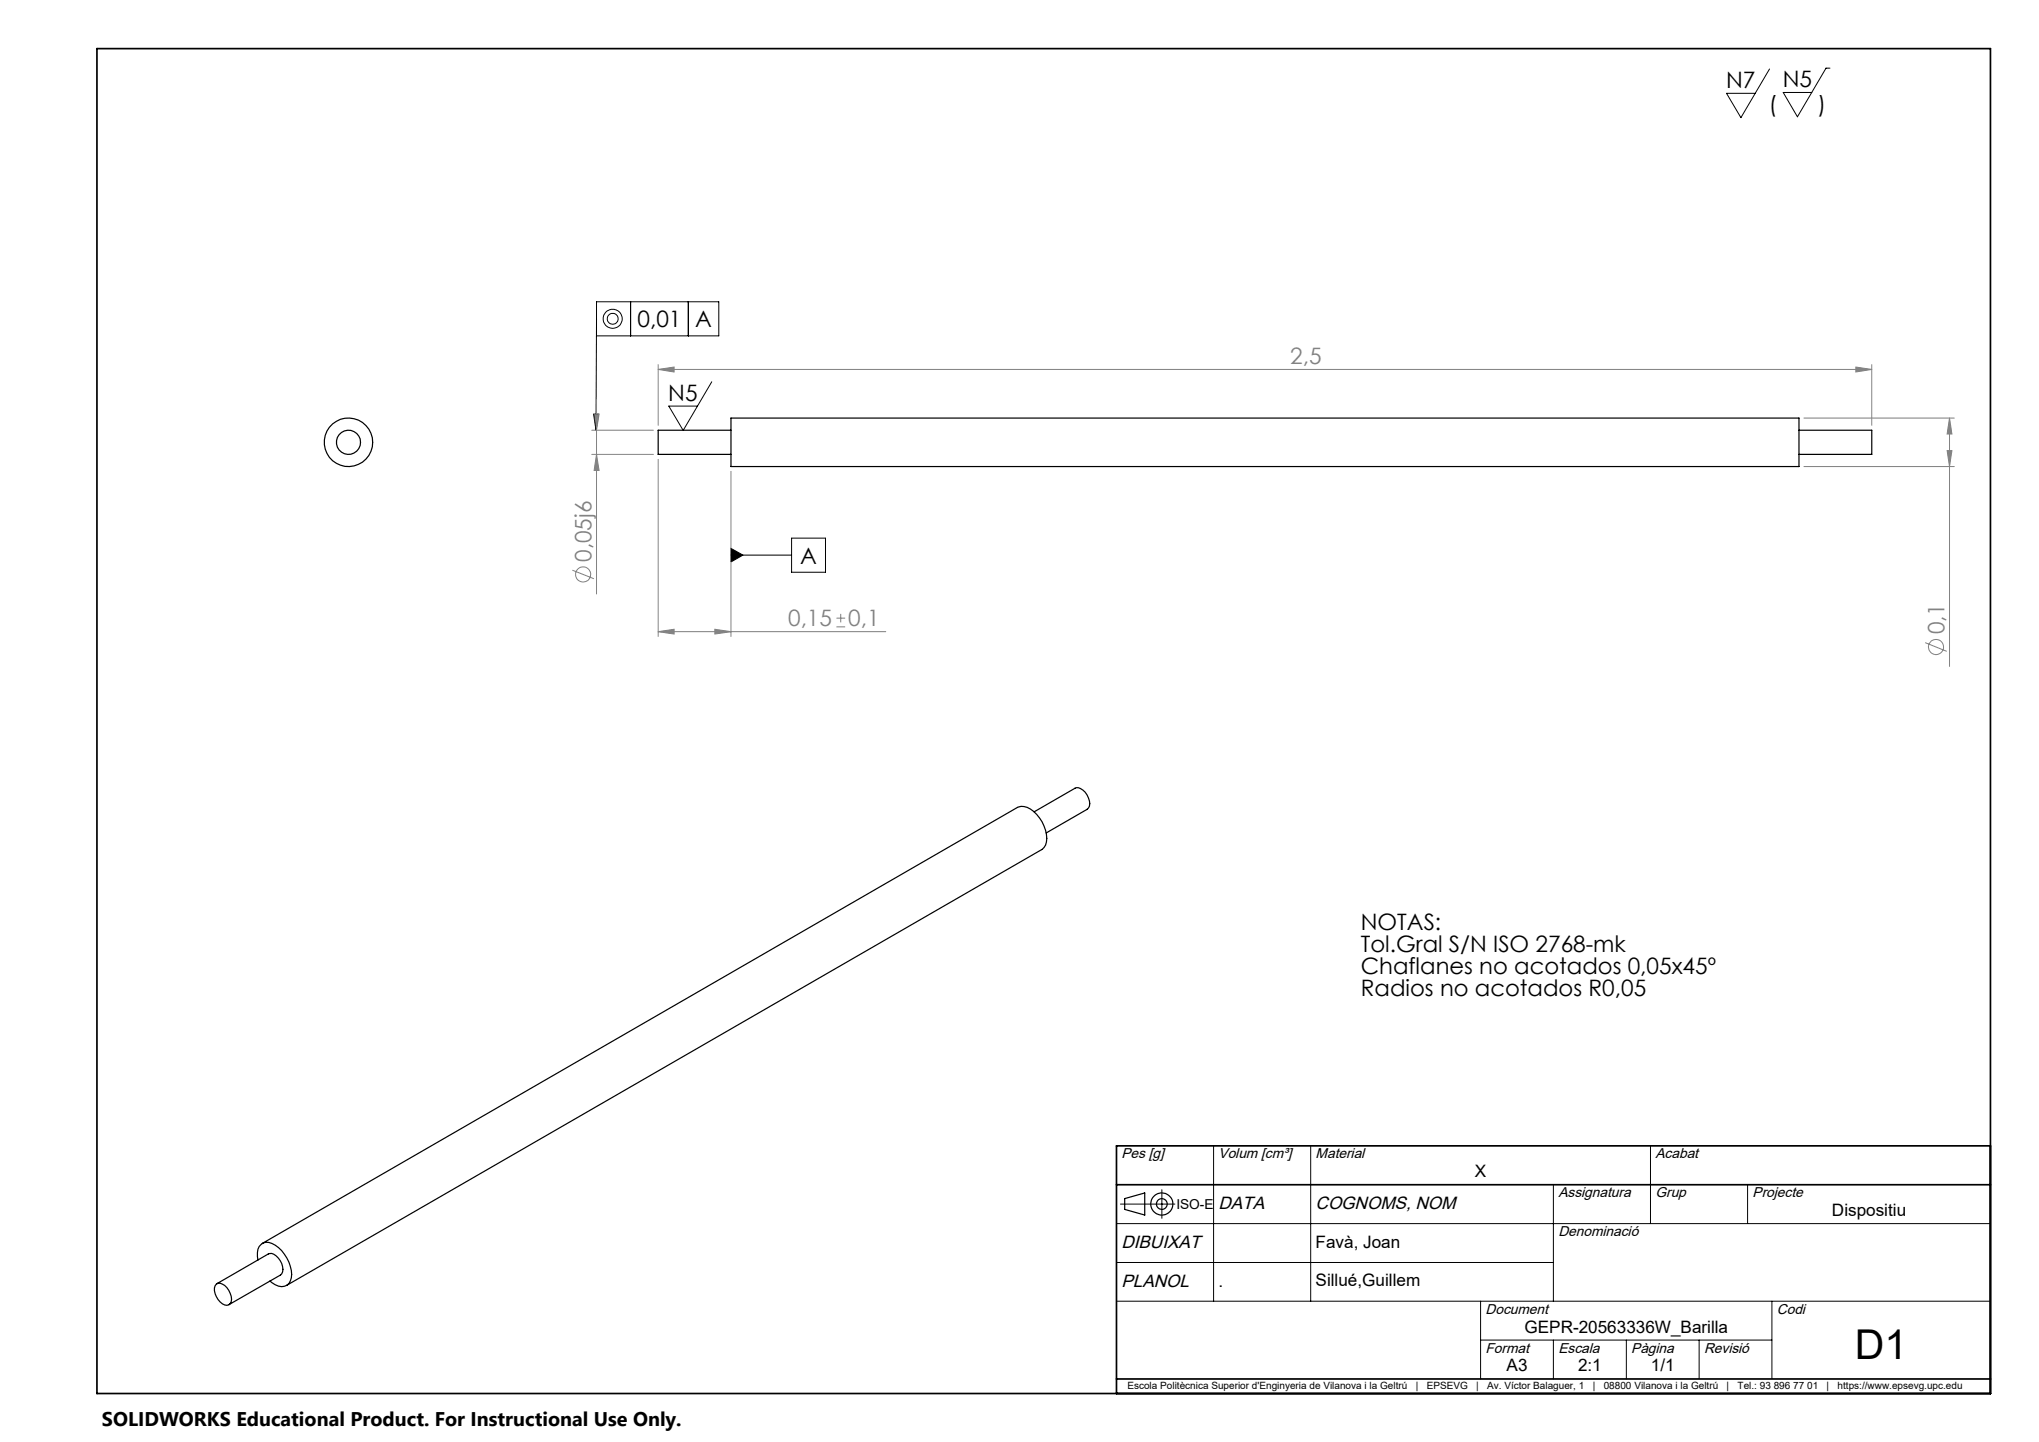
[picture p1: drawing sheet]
<svg xmlns="http://www.w3.org/2000/svg" width="420mm" height="297mm" viewBox="0 0 420 297" stroke-linecap="round" stroke-linejoin="round" font-family="sans-serif">
<g fill="none" stroke="#000" stroke-width=".25">
<path d="M150.6 86.1h220v10h-220zM150.6 88.6h-15v5h15M370.6 88.6h15v5h-15M213 167.2l8.4-4.9a2.17 2.17 0 0 1 2.5 1.4 2.22 2.22 0 0 1 0 3l-8.4 4.9M53.1 259.5a2.88 2.88 0 0 1 1.1-3.5 3.8 3.8 0 0 1 3.8 1.6 7.5 7.5 0 0 1 2 5.6 2.05 2.05 0 0 1-3.3 1.4l-1.1-.8M54 256.1l155.6-89.8a3.1 3.1 0 0 1 3.3 .8 7.6 7.6 0 0 1 2.6 6.3 2.27 2.27 0 0 1-.9 1.6l-155.6 89.8M231.7 246.9l4.1-1.2v4.6l-4.1-1.2zM44.6 264.5a2.07 2.07 0 0 1 2.5 1.3 2.7 2.7 0 0 1 .3 2.7 1.12 1.12 0 0 1-1.6 0 3.6 3.6 0 0 1-1.5-3.7zM44.7 264.4l10.6-6.1a2.11 2.11 0 0 1 2.4 1.3 2.29 2.29 0 0 1 .1 3l-10.6 6.1"/>
<circle cx="71.8" cy="91.1" r="2.49"/>
<circle cx="71.8" cy="91.1" r="5"/>
<circle cx="239.3" cy="248" r="1.11"/>
<circle cx="239.3" cy="248" r="2.28"/>
</g>
<g fill="none" stroke="#808080" stroke-width=".21">
<path d="M135.6 76.1l3.3-.5v1zM135.6 75.1v12.5M135.6 76.1h250M382.3 75.6l3.3 .5-3.3 .5zM385.6 75.1v12.5M121.9 88.6h12.7M121.9 93.6h12.7M122.4 85.3h1l-.5 3.3zM122.9 93.6l.5 3.3h-1zM122.9 82.3v40M135.6 94.6v36.5M150.6 97.1v34"/>
<path d="M371.6 86.1h31M371.6 96.1h31M401.1 92.8h1l-.5 3.3zM401.6 86.1l.5 3.3h-1zM401.6 86.1v51.2M117.9 117.4l4.4 1.8M135.6 130.1l3.3-.5v1zM135.6 130.1h46.9M147.2 129.6l3.4 .5-3.4 .5zM172.3 129.1h1.8M172.3 127.3h1.8M173.2 126.4v1.8"/>
<path d="M396.6 132.4l4.4 1.8"/>
<circle cx="120.1" cy="118.3" r="1.55"/>
<circle cx="398.8" cy="133.3" r="1.56"/>
</g>
<g fill="none" stroke="#000" stroke-width=".21">
<path d="M364.5 14.2l-5.9 10-3-5h5.9M376.9 14h-.8l-5.9 10.1-2.9-5.1h5.9M122.9 62.2h25.2v7h-25.2zM122.9 65.6l-.1 23M129.9 62.2v7M141.8 62.2v7M146.6 78.6l-5.9 10-2.9-5h5.9M122.3 85.3h1l-.5 3.3zM150.6 113l2.4 1.3-2.4 1.4zM150.6 114.3h12.5M163.1 110.8h6.9v7.1h-6.9zM250 236v32"/>
<path d="M270 236v32M340 236v16M230 252h180M230.8 248h11.2M239.3 245v5.9M320 244v24M360 244v8M230 268h180M230 260h90M305 268v16M305 276h60M320 276v8"/>
<path d="M335 276v8M350 276v8M365 268v16"/>
<circle cx="126.2" cy="65.7" r="1.12"/>
<circle cx="126.2" cy="65.7" r="1.96"/>
</g>
<path d="M20 10h390v277h-390zM410 236h-180v51M230 244h180M230 284h180" fill="none" stroke="#000" stroke-width=".35"/>
<path d="M122.3 85.3h1l-.5 3.3zM150.6 113l2.4 1.3-2.4 1.4z" fill="#000"/>
<g fill="#808080">
<path d="M135.6 76.1l3.3-.5v1zM382.3 75.6l3.3 .5-3.3 .5zM135.6 130.1l3.3-.5v1zM147.2 129.6l3.4 .5-3.4 .5z"/>
<path d="M401.6 86.1l.5 3.3h-1zM401.1 92.8h1l-.5 3.3zM122.4 85.3h1l-.5 3.3zM122.9 93.6l.5 3.3h-1z"/>
</g>
<text font-size="8.5" x="382.1" y="279.8">D1</text>
<g font-size="4.7">
<text x="355.5" y="18.2">N7</text>
<text x="364.4" y="23">(</text>
<text x="367.2" y="18">N5</text>
<text x="374.5" y="23">)</text>
<text x="131.3" y="67.4">0,01</text>
<text x="143.2" y="67.4">A</text>
<text x="137.7" y="82.6">N5</text>
<text x="164.8" y="116.1">A</text>
<text x="280.3" y="191.5">NOTAS:</text>
<text x="280.3" y="196">Tol.Gral S/N ISO 2768-mk</text>
<text x="280.3" y="200.6">Chaflanes no acotados 0,05x45º</text>
<text x="280.3" y="205.1">Radios no acotados R0,05</text>
</g>
<g font-size="4.7" fill="#808080">
<text x="265.8" y="75.1">2,5</text>
<text x="121.8" y="115.7" transform="rotate(-90 121.8 115.7)">0,05j6</text>
<text x="162.3" y="129">0,15</text>
<text x="174.7" y="129">0,1</text>
<text x="400.5" y="130.7" transform="rotate(-90 400.5 130.7)">0,1</text>
</g>
<text font-size="4.1" x="21" y="293.7">SOLIDWORKS Educational Product. For Instructional Use Only.</text>
<g font-size="3.7">
<text x="251" y="249">DATA</text>
<text x="271" y="249">COGNOMS, NOM</text>
<text x="231" y="257">DIBUIXAT</text>
<text x="231" y="265">PLANOL</text>
</g>
<g font-size="3.5">
<text x="303.8" y="242.5">X</text>
<text x="377.4" y="250.5">Dispositiu</text>
<text x="271" y="257">Favà, Joan</text>
<text x="251" y="265">.</text>
<text x="271" y="265">Sillué,Guillem</text>
<text x="314" y="274.5">GEPR-20563336W_Barilla</text>
<text x="310.3" y="282.5">A3</text>
<text x="325.1" y="282.5">2:1</text>
<text x="340.1" y="282.5">1/1</text>
</g>
<g font-size="2.9">
<text x="231" y="238.6">Pes [g]</text>
<text x="251" y="238.6">Volum [cm³]</text>
<text x="271" y="238.6">Material</text>
<text x="341" y="238.6">Acabat</text>
<text x="321" y="246.6">Assignatura</text>
<text x="341" y="246.6">Grup</text>
<text x="361" y="246.6">Projecte</text>
<text x="321" y="254.6">Denominació</text>
<text x="306" y="270.6">Document</text>
<text x="366" y="270.6">Codi</text>
<text x="306" y="278.6">Format</text>
<text x="321" y="278.6">Escala</text>
<text x="336" y="278.6">Pàgina</text>
<text x="351" y="278.6">Revisió</text>
</g>
<text font-size="2.8" x="242.3" y="249">ISO-E</text>
<g font-size="2.1">
<text x="232.2" y="286.2">Escola Politècnica Superior d'Enginyeria de Vilanova i la Geltrú</text>
<text x="291.6" y="286.2">|</text>
<text x="293.9" y="286.2">EPSEVG</text>
<text x="304.1" y="286.2">|</text>
<text x="306.3" y="286.2">Av. Víctor Balaguer, 1</text>
<text x="328.1" y="286.2">|</text>
<text x="330.3" y="286.2">08800 Vilanova i la Geltrú</text>
<text x="355.7" y="286.2">|</text>
<text x="357.9" y="286.2">Tel.: 93 896 77 01</text>
<text x="376.2" y="286.2">|</text>
<text x="378.5" y="286.2">https://www.epsevg.upc.edu</text>
</g>
</svg>
